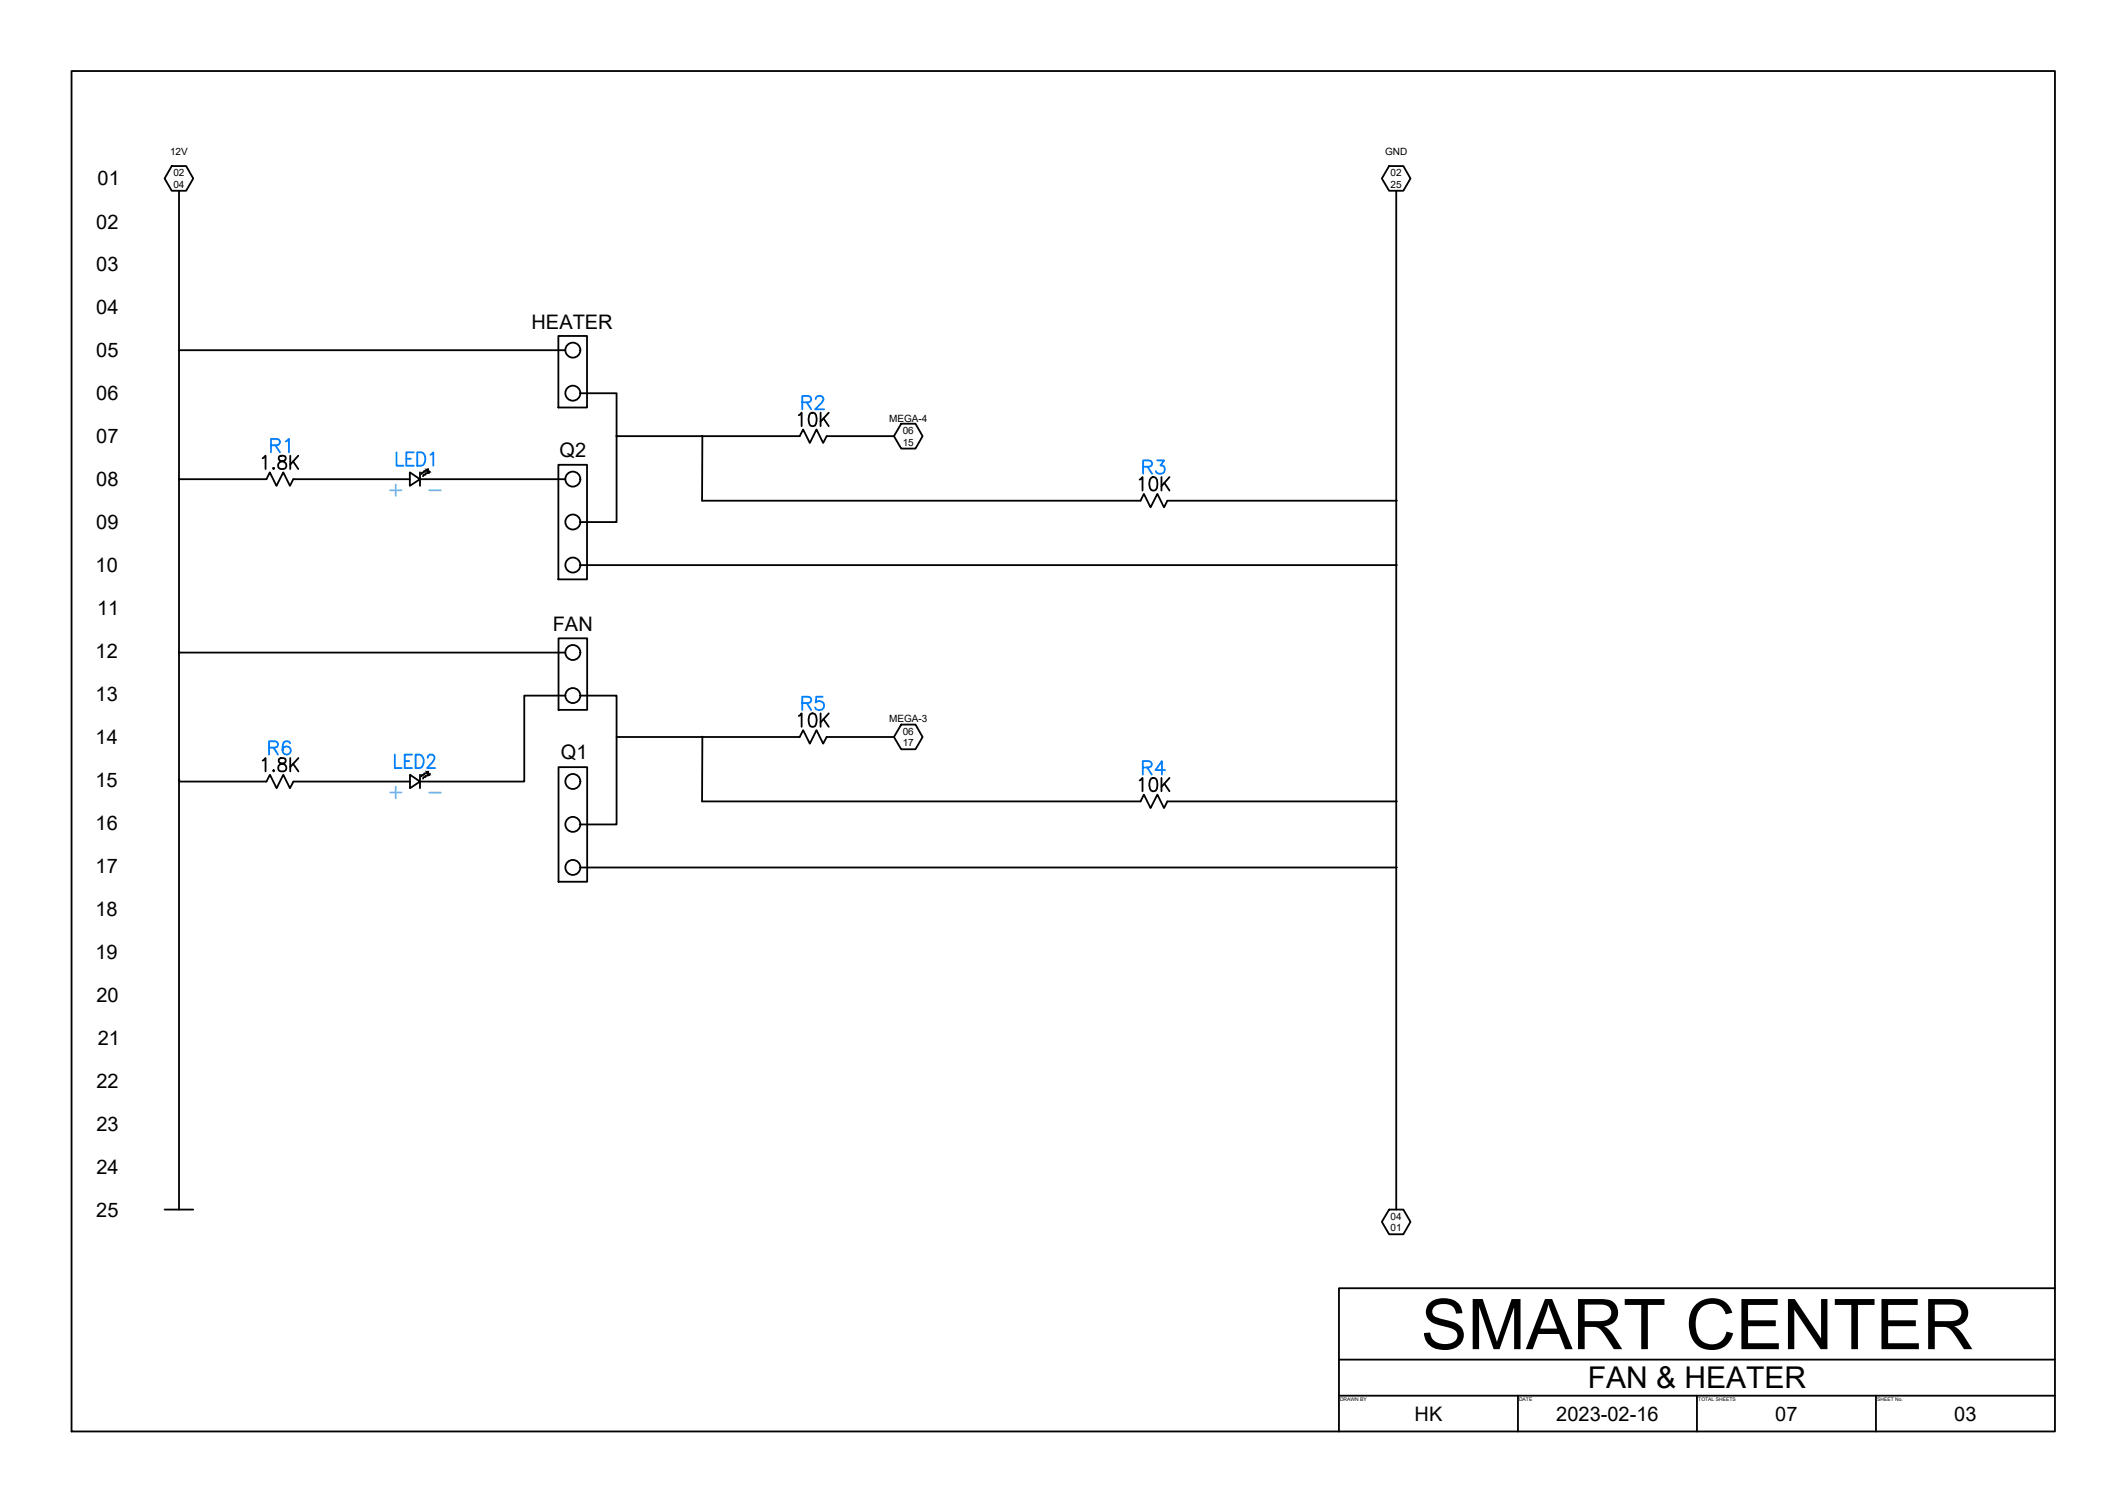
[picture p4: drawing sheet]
<svg xmlns="http://www.w3.org/2000/svg" width="297mm" height="210mm" viewBox="0 0 297 210" stroke-linecap="round" stroke-linejoin="round" font-family="sans-serif">
<g fill="none" stroke="#000" stroke-width=".25">
<path d="M10 9.9h277v190h-277zM24 23.2h2l1 1.7-1 1.7h-2l-1-1.7zM25 26.6v142.3M194 23.2h2l1 1.7-1 1.7h-2l-1-1.7zM195 26.6v142.3M25 48.9h53.9M78 46.9h4v10h-4zM81 54.9h5.1v18h-5.1M125.9 59.2h1.9l1 1.7-1 1.7h-1.9l-1.1-1.7zM25 66.9h12.2l.5-.9 .9 1.9 1-1.9 .9 1.9 .5-1h16.2M25 66.9h.1M58.7 66.9h20.2"/>
<path d="M78 64.9h4v16h-4zM81 78.9h114M86.1 60.9h25.6l.5-.9 .9 1.9 .9-1.9 1 1.9 .4-1h9.4M86.1 60.9h.1M98 60.9h.1M98.1 60.9l-.1 9h61.3l.4-.9 1 1.9 .9-1.9 1 1.9 .4-1h32M195 69.9h.1M195 78.9h.1M25 91.1h.1M25 91.1h54M78 89.1h4v10h-4zM79 97.1h-5.8v12h-14.5"/>
<path d="M81 97.1h5.1v18h-5.1M25 109.1h12.2l.5-.9 .9 1.9 1-1.9 .9 1.9 .5-1h16.3M25 108.9h.1M78 107.1h4v16h-4zM86.1 102.9h25.6l.5-.9 .9 1.9 .9-1.9 1 1.9 .4-1h9.4M98 102.9h.1M98.1 102.9l-.1 9h61.3l.4-.9 1 1.9 .9-1.9 1 1.9 .4-1h32M125.9 101.2h1.9l1 1.7-1 1.7h-1.9l-1.1-1.7zM195 111.9h.1M81 121.2h114M195 121.2h.1M23 168.9h4"/>
<path d="M194 168.9h2l1 1.7-1 1.8h-2l-1-1.8zM287 179.9h-100v20M187 189.9h100M187 194.9h100M212 194.9v5M237 194.9v5M262 194.9v5"/>
<circle cx="80" cy="48.9" r="1.05"/>
<circle cx="80" cy="54.9" r="1.05"/>
<circle cx="25" cy="66.9" r=".03"/>
<circle cx="80" cy="66.9" r="1.05"/>
<circle cx="80" cy="78.9" r="1.05"/>
<circle cx="80" cy="72.9" r="1.05"/>
<circle cx="86.1" cy="60.9" r=".03"/>
<circle cx="98.1" cy="60.9" r=".03"/>
<circle cx="195" cy="69.9" r=".03"/>
<circle cx="195" cy="78.9" r=".03"/>
<circle cx="25" cy="91.1" r=".03"/>
<circle cx="80" cy="91.1" r="1.05"/>
<circle cx="80" cy="97.1" r="1.05"/>
<circle cx="25" cy="108.9" r=".03"/>
<circle cx="80" cy="115.1" r="1.05"/>
<circle cx="80" cy="109.1" r="1.05"/>
<circle cx="98.1" cy="102.9" r=".03"/>
<circle cx="195" cy="111.9" r=".03"/>
<circle cx="80" cy="121.1" r="1.05"/>
<circle cx="195" cy="121.1" r=".03"/>
</g>
<path d="M54.5 68.5h1.6M55.3 67.7v1.6" fill="none" stroke="#6eddc1" stroke-width=".25"/>
<text font-size="9.8" x="198.4" y="188.4">SMART CENTER</text>
<g font-size="5.3" fill="#007fff">
<text x="110.8" y="58.6">R2</text>
<text x="36.7" y="64.6">R1</text>
<text x="110.8" y="100.5">R5</text>
<text x="54" y="108.7">LED2</text>
</g>
<g font-size="4.9" fill="#007fff">
<text x="54" y="66.3">LED1</text>
<text x="158.4" y="67.4">R3</text>
<text x="36.3" y="106.5">R6</text>
<text x="158.4" y="109.4">R4</text>
</g>
<text font-size="4.4" fill="#6eddc1" x="53.3" y="112.5">+</text>
<text font-size="4.2" x="221.7" y="193.9">FAN &amp; HEATER</text>
<g font-size="2.8">
<text x="13.6" y="25.9">01</text>
<text x="13.4" y="31.9">02</text>
<text x="13.4" y="37.9">03</text>
<text x="13.4" y="43.9">04</text>
<text x="74.2" y="45.9">HEATER</text>
<text x="13.4" y="49.9">05</text>
<text x="13.4" y="55.9">06</text>
<text x="13.4" y="61.9">07</text>
<text x="78.1" y="63.8">Q2</text>
<text x="13.4" y="67.9">08</text>
<text x="13.4" y="73.9">09</text>
<text x="13.4" y="79.9">10</text>
<text x="13.5" y="85.9">11</text>
<text x="77.2" y="88.2">FAN</text>
<text x="13.4" y="91.9">12</text>
<text x="13.4" y="97.9">13</text>
<text x="13.4" y="103.9">14</text>
<text x="78.3" y="106">Q1</text>
<text x="13.3" y="109.9">15</text>
<text x="13.4" y="115.9">16</text>
<text x="13.4" y="121.9">17</text>
<text x="13.3" y="127.9">18</text>
<text x="13.3" y="133.9">19</text>
<text x="13.5" y="139.9">20</text>
<text x="13.7" y="145.9">21</text>
<text x="13.5" y="151.9">22</text>
<text x="13.5" y="157.9">23</text>
<text x="13.5" y="163.9">24</text>
<text x="13.4" y="169.9">25</text>
<text x="197.5" y="198.4">HK</text>
<text x="217.3" y="198.4">2023-02-16</text>
<text x="247.9" y="198.4">07</text>
<text x="272.9" y="198.4">03</text>
</g>
<g font-size="2.6" fill="#6eddc1">
<text x="58.6" y="69.8">-</text>
<text x="58.6" y="111.8">-</text>
</g>
<g font-size="1.4">
<text x="23.7" y="21.6">12V</text>
<text x="193.4" y="21.6">GND</text>
<text x="24.2" y="24.6">02</text>
<text x="24.2" y="26.2">04</text>
<text x="194.2" y="24.6">02</text>
<text x="194.2" y="26.2">25</text>
<text x="124.2" y="58.9">MEGA-4</text>
<text x="126.1" y="60.6">06</text>
<text x="126.1" y="62.2">15</text>
<text x="124.2" y="100.9">MEGA-3</text>
<text x="126.1" y="102.6">06</text>
<text x="126.1" y="104.2">17</text>
<text x="194.2" y="170.3">04</text>
<text x="194.2" y="172">01</text>
</g>
<g font-size=".7">
<text x="187.1" y="195.6">DRAWN BY</text>
<text x="212.1" y="195.6">DATE</text>
<text x="237.2" y="195.6">TOTAL SHEETS</text>
<text x="262.1" y="195.6">SHEET No.</text>
</g>
</svg>
